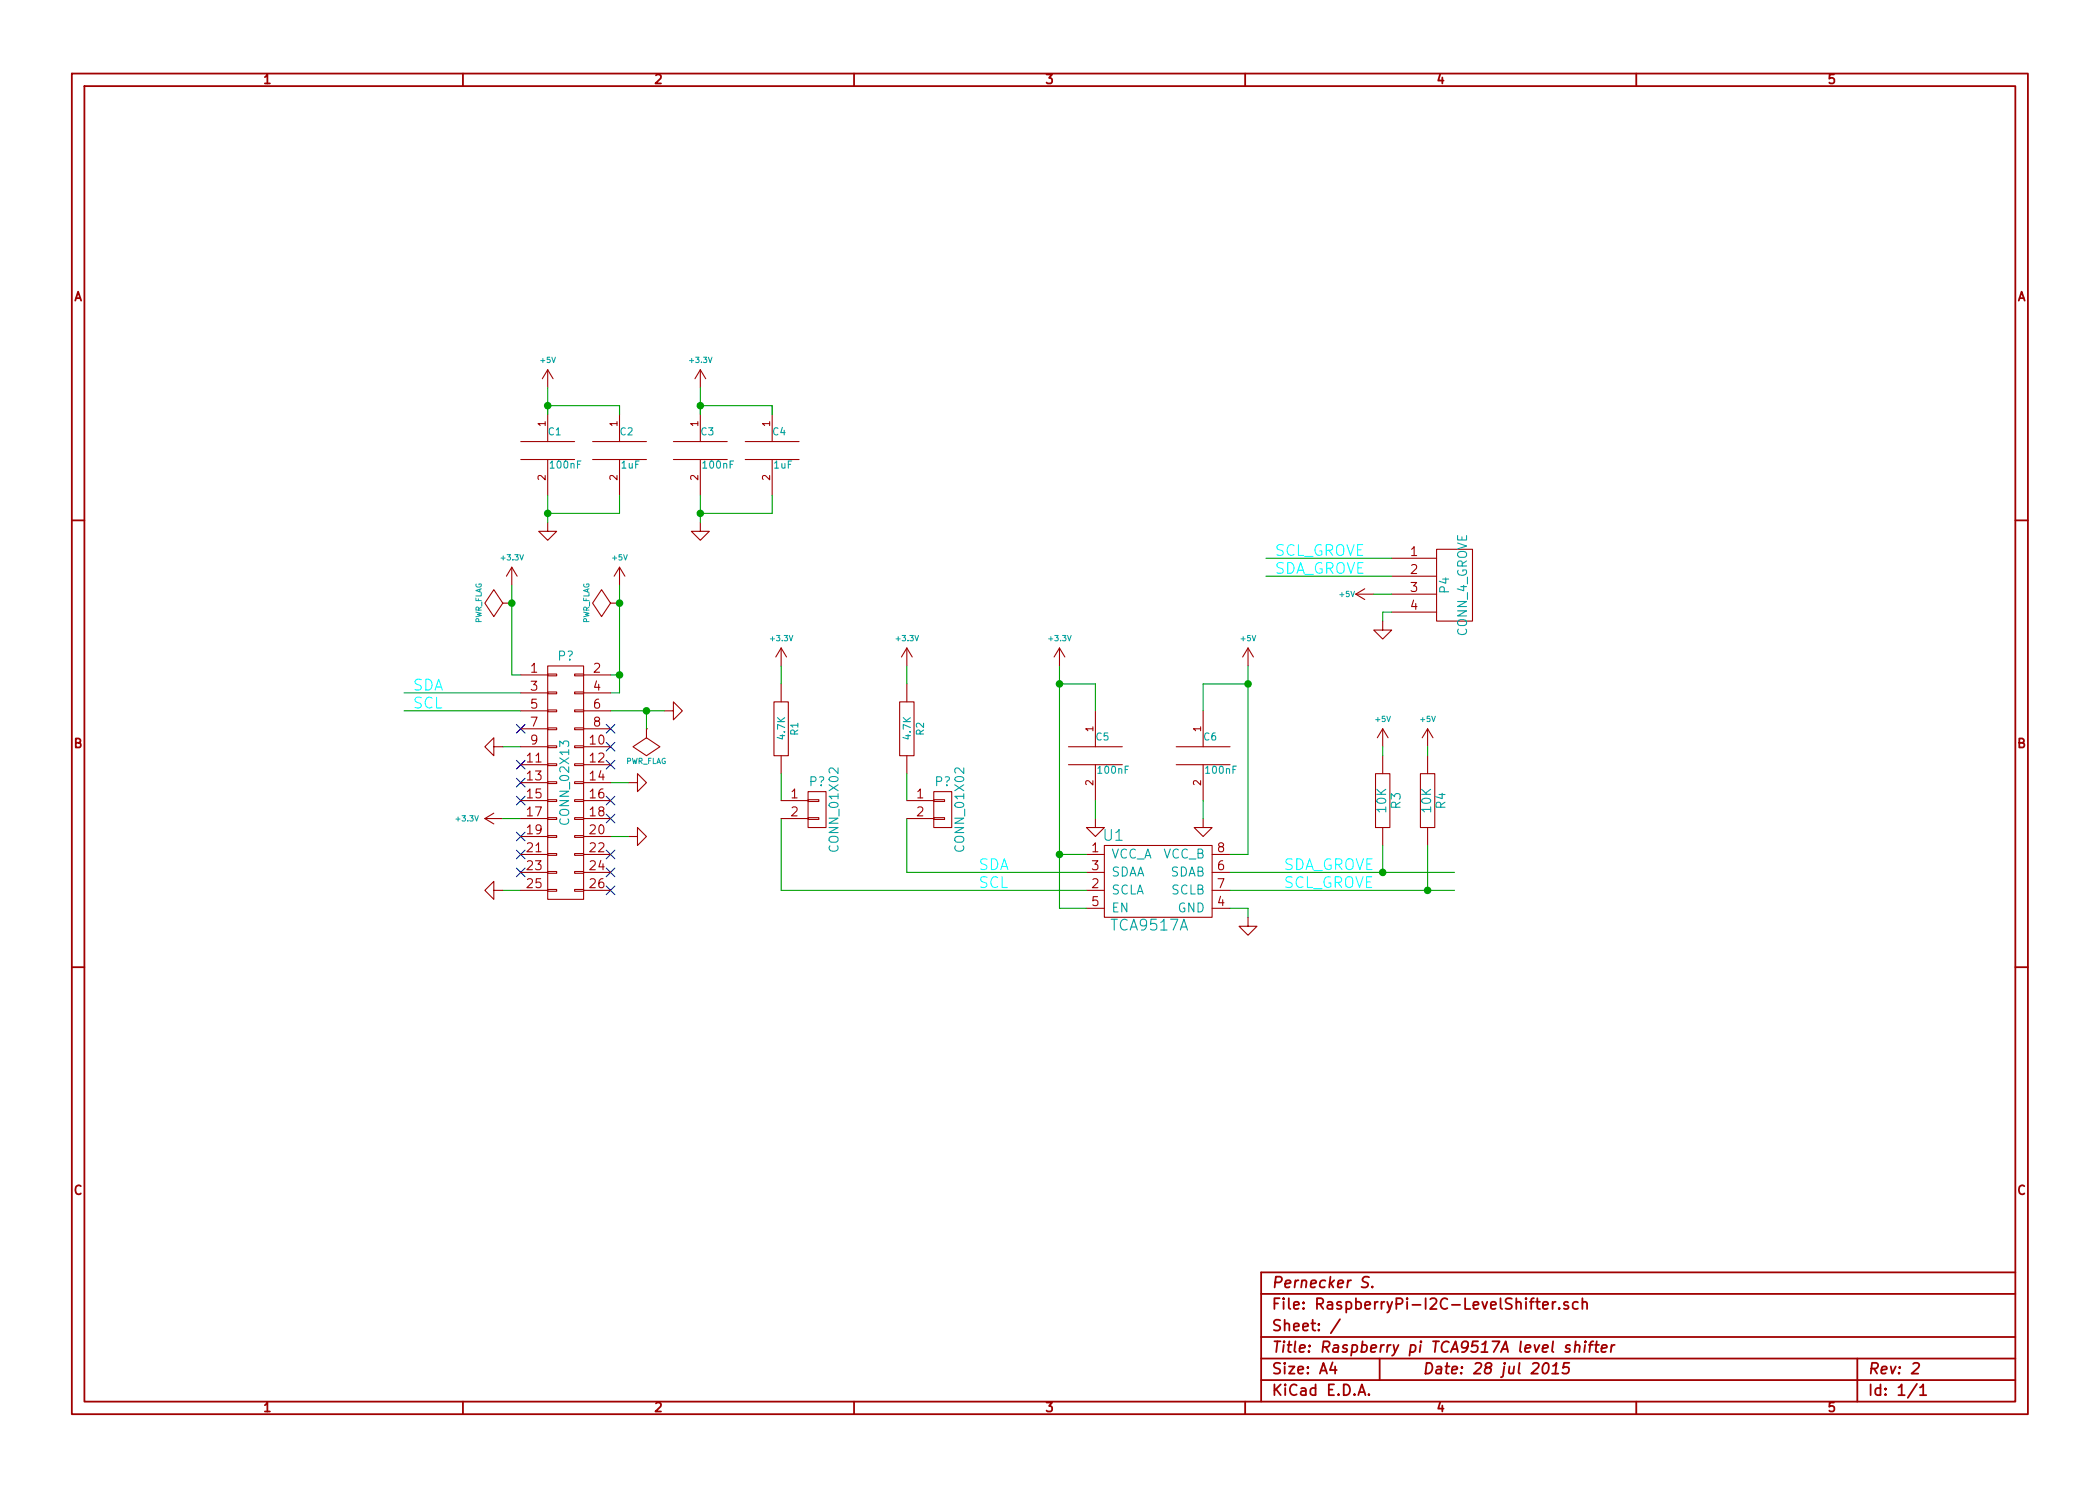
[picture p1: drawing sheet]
EESchema Schematic File Version 2
LIBS:Zilog
LIBS:xilinx
LIBS:Xicor
LIBS:video
LIBS:valves
LIBS:ttl_ieee
LIBS:transistors
LIBS:transf
LIBS:texas
LIBS:switches
LIBS:supertex
LIBS:stm32
LIBS:stm8
LIBS:siliconi
LIBS:silabs
LIBS:sensors
LIBS:rfcom
LIBS:relays
LIBS:regul
LIBS:references
LIBS:pspice
LIBS:Power_Management
LIBS:powerint
LIBS:power
LIBS:philips
LIBS:Oscillators
LIBS:opto
LIBS:onsemi
LIBS:nxp_armmcu
LIBS:nordicsemi
LIBS:msp430
LIBS:motorola
LIBS:motor_drivers
LIBS:microcontrollers
LIBS:microchip_pic32mcu
LIBS:microchip_pic18mcu
LIBS:microchip_pic16mcu
LIBS:microchip_pic12mcu
LIBS:microchip_pic10mcu
LIBS:microchip_dspic33dsc
LIBS:microchip
LIBS:memory
LIBS:maxim
LIBS:logo
LIBS:linear
LIBS:Lattice
LIBS:ir
LIBS:interface
LIBS:intel
LIBS:hc11
LIBS:graphic
LIBS:gennum
LIBS:ftdi
LIBS:ESD_Protection
LIBS:elec-unifil
LIBS:dsp
LIBS:display
LIBS:digital-audio
LIBS:device
LIBS:dc-dc
LIBS:cypress
LIBS:contrib
LIBS:conn
LIBS:cmos_ieee
LIBS:cmos4000
LIBS:brooktre
LIBS:audio
LIBS:atmel
LIBS:analog_switches
LIBS:analog_devices
LIBS:Altera
LIBS:adc-dac
LIBS:actel
LIBS:ac-dc
LIBS:74xx
LIBS:74xgxx
LIBS:tca9517a
LIBS:conn_perso
EELAYER 27 0
EELAYER END
$Descr A4 11693 8268
encoding utf-8
Sheet 1 1
Title "Raspberry pi TCA9517A level shifter"
Date "28 jul 2015"
Rev "2"
Comp "Pernecker S."
Comment1 ""
Comment2 ""
Comment3 ""
Comment4 ""
$EndDescr
$Comp
L +3.3V #PWR01
U 1 1
P 2850 3250
F 0 "#PWR01" H 2850 3210 30  0001 C CNN
F 1 "+3.3V" H 2850 3400 30  0000 C CNN
F 2 "" H 2850 3250 60  0000 C CNN
F 3 "" H 2850 3250 60  0000 C CNN
	1    2850 3250
	1    0    0    -1  
$EndComp
$Comp
L +5V #PWR02
U 1 1
P 3450 3250
F 0 "#PWR02" H 3450 3340 20  0001 C CNN
F 1 "+5V" H 3450 3400 30  0000 C CNN
F 2 "" H 3450 3250 60  0000 C CNN
F 3 "" H 3450 3250 60  0000 C CNN
	1    3450 3250
	1    0    0    -1  
$EndComp
$Comp
L GND #PWR03
U 1 1
P 3700 3950
F 0 "#PWR03" H 3700 3950 30  0001 C CNN
F 1 "GND" H 3700 3880 30  0001 C CNN
F 2 "" H 3700 3950 60  0000 C CNN
F 3 "" H 3700 3950 60  0000 C CNN
	1    3700 3950
	0    -1   -1   0   
$EndComp
$Comp
L +3.3V #PWR04
U 1 1
P 2800 4550
F 0 "#PWR04" H 2800 4510 30  0001 C CNN
F 1 "+3.3V" V 2800 4750 30  0000 C CNN
F 2 "" H 2800 4550 60  0000 C CNN
F 3 "" H 2800 4550 60  0000 C CNN
	1    2800 4550
	0    -1   -1   0   
$EndComp
$Comp
L GND #PWR05
U 1 1
P 2800 4150
F 0 "#PWR05" H 2800 4150 30  0001 C CNN
F 1 "GND" H 2800 4080 30  0001 C CNN
F 2 "" H 2800 4150 60  0000 C CNN
F 3 "" H 2800 4150 60  0000 C CNN
	1    2800 4150
	0    1    1    0   
$EndComp
$Comp
L GND #PWR06
U 1 1
P 3500 4350
F 0 "#PWR06" H 3500 4350 30  0001 C CNN
F 1 "GND" H 3500 4280 30  0001 C CNN
F 2 "" H 3500 4350 60  0000 C CNN
F 3 "" H 3500 4350 60  0000 C CNN
	1    3500 4350
	0    -1   -1   0   
$EndComp
$Comp
L GND #PWR07
U 1 1
P 3500 4650
F 0 "#PWR07" H 3500 4650 30  0001 C CNN
F 1 "GND" H 3500 4580 30  0001 C CNN
F 2 "" H 3500 4650 60  0000 C CNN
F 3 "" H 3500 4650 60  0000 C CNN
	1    3500 4650
	0    -1   -1   0   
$EndComp
Text Label 2300 3850 0    60   ~ 0
SDA
Text Label 2300 3950 0    60   ~ 0
SCL
$Comp
L +5V #PWR08
U 1 1
P 3050 2150
F 0 "#PWR08" H 3050 2240 20  0001 C CNN
F 1 "+5V" H 3050 2300 30  0000 C CNN
F 2 "" H 3050 2150 60  0000 C CNN
F 3 "" H 3050 2150 60  0000 C CNN
	1    3050 2150
	1    0    0    -1  
$EndComp
$Comp
L +3.3V #PWR09
U 1 1
P 3900 2150
F 0 "#PWR09" H 3900 2110 30  0001 C CNN
F 1 "+3.3V" H 3900 2300 30  0000 C CNN
F 2 "" H 3900 2150 60  0000 C CNN
F 3 "" H 3900 2150 60  0000 C CNN
	1    3900 2150
	1    0    0    -1  
$EndComp
$Comp
L GND #PWR010
U 1 1
P 3050 2900
F 0 "#PWR010" H 3050 2900 30  0001 C CNN
F 1 "GND" H 3050 2830 30  0001 C CNN
F 2 "" H 3050 2900 60  0000 C CNN
F 3 "" H 3050 2900 60  0000 C CNN
	1    3050 2900
	1    0    0    -1  
$EndComp
$Comp
L GND #PWR011
U 1 1
P 3900 2900
F 0 "#PWR011" H 3900 2900 30  0001 C CNN
F 1 "GND" H 3900 2830 30  0001 C CNN
F 2 "" H 3900 2900 60  0000 C CNN
F 3 "" H 3900 2900 60  0000 C CNN
	1    3900 2900
	1    0    0    -1  
$EndComp
$Comp
L C C1
U 1 1
P 3050 2500
F 0 "C1" H 3050 2600 40  0000 L CNN
F 1 "100nF" H 3056 2415 40  0000 L CNN
F 2 "~" H 3088 2350 30  0000 C CNN
F 3 "~" H 3050 2500 60  0000 C CNN
	1    3050 2500
	1    0    0    -1  
$EndComp
$Comp
L C C3
U 1 1
P 3900 2500
F 0 "C3" H 3900 2600 40  0000 L CNN
F 1 "100nF" H 3906 2415 40  0000 L CNN
F 2 "~" H 3938 2350 30  0000 C CNN
F 3 "~" H 3900 2500 60  0000 C CNN
	1    3900 2500
	1    0    0    -1  
$EndComp
$Comp
L C C2
U 1 1
P 3450 2500
F 0 "C2" H 3450 2600 40  0000 L CNN
F 1 "1uF" H 3456 2415 40  0000 L CNN
F 2 "~" H 3488 2350 30  0000 C CNN
F 3 "~" H 3450 2500 60  0000 C CNN
	1    3450 2500
	1    0    0    -1  
$EndComp
$Comp
L C C4
U 1 1
P 4300 2500
F 0 "C4" H 4300 2600 40  0000 L CNN
F 1 "1uF" H 4306 2415 40  0000 L CNN
F 2 "~" H 4338 2350 30  0000 C CNN
F 3 "~" H 4300 2500 60  0000 C CNN
	1    4300 2500
	1    0    0    -1  
$EndComp
$Comp
L TCA9517A U1
U 1 1
P 6450 4900
F 0 "U1" H 6200 5150 60  0000 C CNN
F 1 "TCA9517A" H 6400 4650 60  0000 C CNN
F 2 "~" H 6550 5000 60  0000 C CNN
F 3 "~" H 6550 5000 60  0000 C CNN
	1    6450 4900
	1    0    0    -1  
$EndComp
$Comp
L +3.3V #PWR012
U 1 1
P 4350 3700
F 0 "#PWR012" H 4350 3660 30  0001 C CNN
F 1 "+3.3V" H 4350 3850 30  0000 C CNN
F 2 "" H 4350 3700 60  0000 C CNN
F 3 "" H 4350 3700 60  0000 C CNN
	1    4350 3700
	1    0    0    -1  
$EndComp
$Comp
L +5V #PWR013
U 1 1
P 6950 3700
F 0 "#PWR013" H 6950 3790 20  0001 C CNN
F 1 "+5V" H 6950 3850 30  0000 C CNN
F 2 "" H 6950 3700 60  0000 C CNN
F 3 "" H 6950 3700 60  0000 C CNN
	1    6950 3700
	1    0    0    -1  
$EndComp
Text Label 5450 4850 0    60   ~ 0
SDA
Text Label 5450 4950 0    60   ~ 0
SCL
Text Label 7150 4850 0    60   ~ 0
SDA_GROVE
Text Label 7150 4950 0    60   ~ 0
SCL_GROVE
$Comp
L CONN_4_GROVE P4
U 1 1
P 8100 3250
F 0 "P4" V 8050 3250 50  0000 C CNN
F 1 "CONN_4_GROVE" V 8150 3250 50  0000 C CNN
F 2 "~" H 8100 3250 60  0000 C CNN
F 3 "~" H 8100 3250 60  0000 C CNN
	1    8100 3250
	1    0    0    -1  
$EndComp
$Comp
L +5V #PWR014
U 1 1
P 7650 3300
F 0 "#PWR014" H 7650 3390 20  0001 C CNN
F 1 "+5V" V 7650 3450 30  0000 C CNN
F 2 "" H 7650 3300 60  0000 C CNN
F 3 "" H 7650 3300 60  0000 C CNN
	1    7650 3300
	0    -1   -1   0   
$EndComp
$Comp
L GND #PWR015
U 1 1
P 6950 5100
F 0 "#PWR015" H 6950 5100 30  0001 C CNN
F 1 "GND" H 6950 5030 30  0001 C CNN
F 2 "" H 6950 5100 60  0000 C CNN
F 3 "" H 6950 5100 60  0000 C CNN
	1    6950 5100
	1    0    0    -1  
$EndComp
$Comp
L GND #PWR016
U 1 1
P 7700 3450
F 0 "#PWR016" H 7700 3450 30  0001 C CNN
F 1 "GND" H 7700 3380 30  0001 C CNN
F 2 "" H 7700 3450 60  0000 C CNN
F 3 "" H 7700 3450 60  0000 C CNN
	1    7700 3450
	1    0    0    -1  
$EndComp
Text Label 7100 3200 0    60   ~ 0
SDA_GROVE
Text Label 7100 3100 0    60   ~ 0
SCL_GROVE
$Comp
L PWR_FLAG #FLG017
U 1 1
P 2850 3350
F 0 "#FLG017" H 2850 3445 30  0001 C CNN
F 1 "PWR_FLAG" H 2850 3530 30  0000 C CNN
F 2 "" H 2850 3350 60  0000 C CNN
F 3 "" H 2850 3350 60  0000 C CNN
	1    2850 3350
	0    -1   -1   0   
$EndComp
$Comp
L PWR_FLAG #FLG018
U 1 1
P 3450 3350
F 0 "#FLG018" H 3450 3445 30  0001 C CNN
F 1 "PWR_FLAG" H 3450 3530 30  0000 C CNN
F 2 "" H 3450 3350 60  0000 C CNN
F 3 "" H 3450 3350 60  0000 C CNN
	1    3450 3350
	0    -1   -1   0   
$EndComp
$Comp
L C C5
U 1 1
P 6100 4200
F 0 "C5" H 6100 4300 40  0000 L CNN
F 1 "100nF" H 6106 4115 40  0000 L CNN
F 2 "~" H 6138 4050 30  0000 C CNN
F 3 "~" H 6100 4200 60  0000 C CNN
	1    6100 4200
	1    0    0    -1  
$EndComp
$Comp
L C C6
U 1 1
P 6700 4200
F 0 "C6" H 6700 4300 40  0000 L CNN
F 1 "100nF" H 6706 4115 40  0000 L CNN
F 2 "~" H 6738 4050 30  0000 C CNN
F 3 "~" H 6700 4200 60  0000 C CNN
	1    6700 4200
	1    0    0    -1  
$EndComp
$Comp
L GND #PWR019
U 1 1
P 6700 4550
F 0 "#PWR019" H 6700 4550 30  0001 C CNN
F 1 "GND" H 6700 4480 30  0001 C CNN
F 2 "" H 6700 4550 60  0000 C CNN
F 3 "" H 6700 4550 60  0000 C CNN
	1    6700 4550
	1    0    0    -1  
$EndComp
$Comp
L GND #PWR020
U 1 1
P 6100 4550
F 0 "#PWR020" H 6100 4550 30  0001 C CNN
F 1 "GND" H 6100 4480 30  0001 C CNN
F 2 "" H 6100 4550 60  0000 C CNN
F 3 "" H 6100 4550 60  0000 C CNN
	1    6100 4550
	1    0    0    -1  
$EndComp
$Comp
L R R1
U 1 1
P 4350 4050
F 0 "R1" V 4430 4050 40  0000 C CNN
F 1 "4.7K" V 4357 4051 40  0000 C CNN
F 2 "~" V 4280 4050 30  0000 C CNN
F 3 "~" H 4350 4050 30  0000 C CNN
	1    4350 4050
	1    0    0    -1  
$EndComp
$Comp
L R R2
U 1 1
P 5050 4050
F 0 "R2" V 5130 4050 40  0000 C CNN
F 1 "4.7K" V 5057 4051 40  0000 C CNN
F 2 "~" V 4980 4050 30  0000 C CNN
F 3 "~" H 5050 4050 30  0000 C CNN
	1    5050 4050
	1    0    0    -1  
$EndComp
Wire Wire Line
	3450 3850 3400 3850
Wire Wire Line
	3450 3250 3450 3850
Wire Wire Line
	3400 3750 3450 3750
Connection ~ 3450 3750
Wire Wire Line
	2850 3250 2850 3750
Wire Wire Line
	2850 3750 2900 3750
Wire Wire Line
	3400 3950 3700 3950
Wire Wire Line
	3500 4350 3400 4350
Wire Wire Line
	3400 4650 3500 4650
Wire Wire Line
	2800 4950 2900 4950
Wire Wire Line
	2800 4550 2900 4550
Wire Wire Line
	2800 4150 2900 4150
Wire Wire Line
	2900 3850 2250 3850
Wire Wire Line
	2250 3950 2900 3950
Wire Wire Line
	3050 2150 3050 2300
Wire Wire Line
	3050 2750 3050 2900
Wire Wire Line
	3450 2850 3450 2750
Wire Wire Line
	3050 2850 3450 2850
Connection ~ 3050 2850
Wire Wire Line
	3450 2250 3450 2300
Wire Wire Line
	3050 2250 3450 2250
Connection ~ 3050 2250
Wire Wire Line
	3900 2150 3900 2300
Wire Wire Line
	3900 2250 4300 2250
Wire Wire Line
	4300 2250 4300 2300
Connection ~ 3900 2250
Wire Wire Line
	3900 2750 3900 2900
Wire Wire Line
	3900 2850 4300 2850
Wire Wire Line
	4300 2850 4300 2750
Connection ~ 3900 2850
Wire Wire Line
	5900 3700 5900 5050
Wire Wire Line
	6950 3700 6950 4750
Wire Wire Line
	6950 4750 6850 4750
Wire Wire Line
	6850 5050 6950 5050
Wire Wire Line
	5900 4750 6050 4750
Wire Wire Line
	5900 5050 6050 5050
Connection ~ 5900 4750
Wire Wire Line
	5050 4850 6050 4850
Wire Wire Line
	4350 4950 6050 4950
Wire Wire Line
	6850 4850 8100 4850
Wire Wire Line
	6850 4950 8100 4950
Wire Wire Line
	7650 3300 7750 3300
Wire Wire Line
	6950 5050 6950 5100
Wire Wire Line
	7700 3400 7700 3450
Wire Wire Line
	7700 3400 7750 3400
Wire Wire Line
	7750 3100 7050 3100
Wire Wire Line
	7050 3200 7750 3200
Connection ~ 2850 3350
Connection ~ 3450 3350
Wire Wire Line
	6100 4450 6100 4550
Wire Wire Line
	6700 4450 6700 4550
Wire Wire Line
	4350 4300 4350 4450
Wire Wire Line
	5050 4300 5050 4450
Wire Wire Line
	5050 4550 5050 4850
Wire Wire Line
	4350 4550 4350 4950
$Comp
L +3.3V #PWR021
U 1 1
P 5900 3700
F 0 "#PWR021" H 5900 3660 30  0001 C CNN
F 1 "+3.3V" H 5900 3850 30  0000 C CNN
F 2 "" H 5900 3700 60  0000 C CNN
F 3 "" H 5900 3700 60  0000 C CNN
	1    5900 3700
	1    0    0    -1  
$EndComp
$Comp
L +3.3V #PWR022
U 1 1
P 5050 3700
F 0 "#PWR022" H 5050 3660 30  0001 C CNN
F 1 "+3.3V" H 5050 3850 30  0000 C CNN
F 2 "" H 5050 3700 60  0000 C CNN
F 3 "" H 5050 3700 60  0000 C CNN
	1    5050 3700
	1    0    0    -1  
$EndComp
Wire Wire Line
	4350 3700 4350 3800
Wire Wire Line
	5050 3700 5050 3800
$Comp
L GND #PWR023
U 1 1
P 2800 4950
F 0 "#PWR023" H 2800 4950 30  0001 C CNN
F 1 "GND" H 2800 4880 30  0001 C CNN
F 2 "" H 2800 4950 60  0000 C CNN
F 3 "" H 2800 4950 60  0000 C CNN
	1    2800 4950
	0    1    1    0   
$EndComp
NoConn ~ 2900 4050
NoConn ~ 2900 4250
NoConn ~ 2900 4350
NoConn ~ 2900 4450
NoConn ~ 3400 4050
NoConn ~ 3400 4150
NoConn ~ 3400 4250
NoConn ~ 2900 4650
NoConn ~ 2900 4750
NoConn ~ 2900 4850
NoConn ~ 3400 4950
NoConn ~ 3400 4850
NoConn ~ 3400 4750
NoConn ~ 3400 4550
NoConn ~ 3400 4450
$Comp
L PWR_FLAG #FLG024
U 1 1
P 3600 4050
F 0 "#FLG024" H 3600 4145 30  0001 C CNN
F 1 "PWR_FLAG" H 3600 4230 30  0000 C CNN
F 2 "" H 3600 4050 60  0000 C CNN
F 3 "" H 3600 4050 60  0000 C CNN
	1    3600 4050
	-1   0    0    1   
$EndComp
Wire Wire Line
	3600 4050 3600 3950
Connection ~ 3600 3950
$Comp
L R R3
U 1 1
P 7700 4450
F 0 "R3" V 7780 4450 50  0000 C CNN
F 1 "10K" V 7700 4450 50  0000 C CNN
F 2 "" H 7700 4450 60  0000 C CNN
F 3 "" H 7700 4450 60  0000 C CNN
	1    7700 4450
	1    0    0    -1  
$EndComp
$Comp
L R R4
U 1 1
P 7950 4450
F 0 "R4" V 8030 4450 50  0000 C CNN
F 1 "10K" V 7950 4450 50  0000 C CNN
F 2 "" H 7950 4450 60  0000 C CNN
F 3 "" H 7950 4450 60  0000 C CNN
	1    7950 4450
	1    0    0    -1  
$EndComp
$Comp
L +5V #PWR025
U 1 1
P 7700 4150
F 0 "#PWR025" H 7700 4240 20  0001 C CNN
F 1 "+5V" H 7700 4300 30  0000 C CNN
F 2 "" H 7700 4150 60  0000 C CNN
F 3 "" H 7700 4150 60  0000 C CNN
	1    7700 4150
	1    0    0    -1  
$EndComp
$Comp
L +5V #PWR026
U 1 1
P 7950 4150
F 0 "#PWR026" H 7950 4240 20  0001 C CNN
F 1 "+5V" H 7950 4300 30  0000 C CNN
F 2 "" H 7950 4150 60  0000 C CNN
F 3 "" H 7950 4150 60  0000 C CNN
	1    7950 4150
	1    0    0    -1  
$EndComp
Wire Wire Line
	7700 4150 7700 4200
Wire Wire Line
	7950 4150 7950 4200
Wire Wire Line
	7700 4700 7700 4850
Connection ~ 7700 4850
Wire Wire Line
	7950 4700 7950 4950
Connection ~ 7950 4950
Wire Wire Line
	6700 3950 6700 3800
Wire Wire Line
	6700 3800 6950 3800
Connection ~ 6950 3800
Wire Wire Line
	5900 3800 6100 3800
Wire Wire Line
	6100 3800 6100 3950
Connection ~ 5900 3800
$Comp
L CONN_02X13 P?
U 1 1
P 3150 4350
F 0 "P?" H 3150 5050 50  0000 C CNN
F 1 "CONN_02X13" V 3150 4350 50  0000 C CNN
F 2 "" H 3150 3200 60  0000 C CNN
F 3 "" H 3150 3200 60  0000 C CNN
	1    3150 4350
	1    0    0    -1  
$EndComp
$Comp
L CONN_01X02 P?
U 1 1
P 4550 4500
F 0 "P?" H 4550 4650 50  0000 C CNN
F 1 "CONN_01X02" V 4650 4500 50  0000 C CNN
F 2 "" H 4550 4500 60  0000 C CNN
F 3 "" H 4550 4500 60  0000 C CNN
	1    4550 4500
	1    0    0    -1  
$EndComp
$Comp
L CONN_01X02 P?
U 1 1
P 5250 4500
F 0 "P?" H 5250 4650 50  0000 C CNN
F 1 "CONN_01X02" V 5350 4500 50  0000 C CNN
F 2 "" H 5250 4500 60  0000 C CNN
F 3 "" H 5250 4500 60  0000 C CNN
	1    5250 4500
	1    0    0    -1  
$EndComp
$EndSCHEMATC
